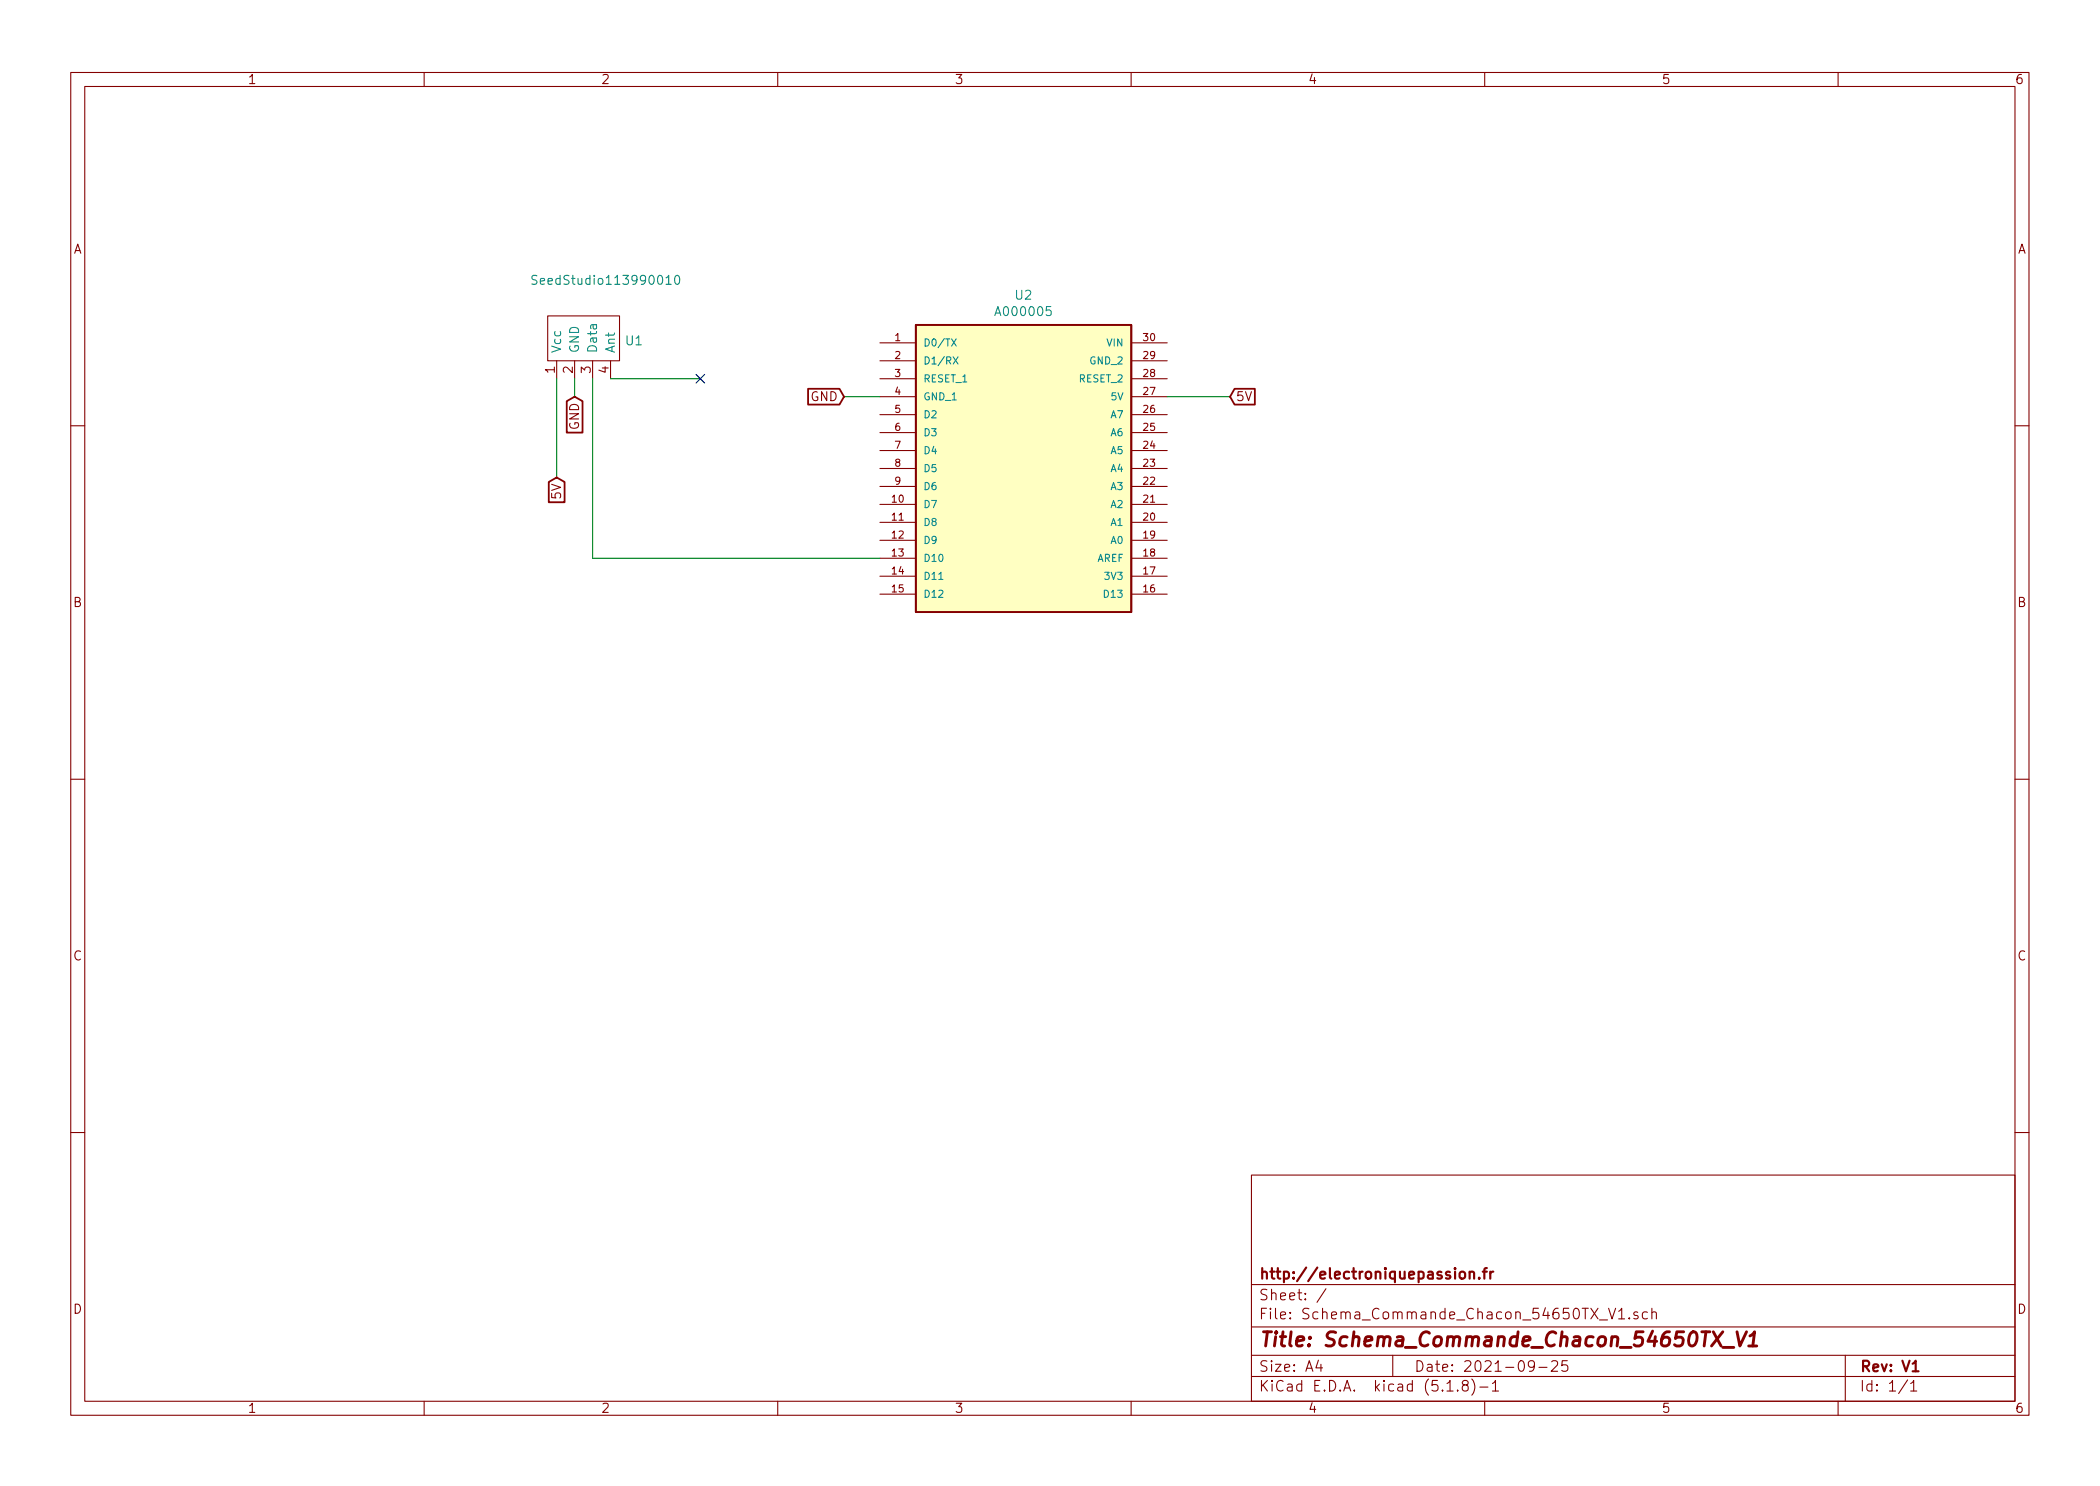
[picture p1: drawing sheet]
<svg xmlns="http://www.w3.org/2000/svg" width="297mm" height="210mm" viewBox="0 0 297 210" stroke-linecap="round" stroke-linejoin="round" font-family="sans-serif">
<g fill="none" stroke="#840000" stroke-width=".15">
<path d="M10 10.3h277v189.9h-277zM12 12.2h273v186.1h-273zM60 10.3v1.9M110 10.3v1.9M160 10.3v1.9M210 10.3v1.9M260 10.3v1.9M77.5 44.7h10.1v6.3h-10.1zM78.7 51v2.6M81.3 51v2.6M83.8 51v2.6M86.4 51v2.6"/>
<path d="M124.5 48.5h5M124.5 51h5M124.5 58.7h5M124.5 56.1h5M124.5 53.6h5M160 48.5h5.1M160 51h5.1M160 58.7h5.1M160 56.1h5.1M160 53.6h5.1M10 60.2h2M124.5 71.4h5"/>
<path d="M124.5 73.9h5M124.5 76.4h5M124.5 79h5M124.5 68.8h5M124.5 66.3h5M124.5 63.7h5M124.5 61.2h5M160 71.4h5.1M160 73.9h5.1M160 76.4h5.1M160 79h5.1M160 68.8h5.1"/>
<path d="M160 66.3h5.1M160 63.7h5.1M160 61.2h5.1M285 60.2h2M124.5 81.5h5M124.5 84.1h5M160 81.5h5.1M160 84.1h5.1M10 110.3h2M285 110.3h2M10 160.2h2M177 166.3h108v32h-108z"/>
<path d="M285 160.2h2M60 198.3v1.9M110 198.3v1.9M160 198.3v1.9M177 194.8h108M177 191.8h108M177 187.8h108M177 181.8h108M186.5 192.5l-.4 1h1M186.8 193v1M187.6 182.3l-1.3 2M197 191.8v3"/>
<path d="M204.7 196.8h.8M206.2 196.7v.1l-.1-.1h.1v.1M207.1 196l-.1-.1-.2-.2 .2-.3a.48 .48 0 0 1 .6 .1l.1 .2-.2 .2-.4 .1a.48 .48 0 0 0-.1 .7 .53 .53 0 0 0 .6 0 .51 .51 0 0 0-.2-.7M208.2 195.1a1.71 1.71 0 0 1 0 2.3M209.3 196.3h1.2M210 198.3v1.9M211.1 195.8l.3-.3 .1-.2v1.5M211.1 196.8h.9M217 193.2l-.1 .2a.48 .48 0 0 1-.6-.1l-.1-.5a.48 .48 0 0 1 .7-.2l.1 .1a1.19 1.19 0 0 1-.2 1.2l-.5 .1M217.7 193.5h1.1M219.5 192.7l.2-.2h.3a.41 .41 0 0 1 .3 .7l-.9 .8h.9M221.7 192.5h-.7l-.1 .7h.1a.62 .62 0 0 1 .7 0l.1 .2-.1 .5-.2 .1h-.4l-.2-.1"/>
<path d="M227.5 185.1l.5 1.5 .5-1.5M229 185.5l.4-.4v1.5M229 186.6h.8M230.5 186.5v.1l-.1-.1h.1v.1M231.6 185.7l-.3-.1-.2 .3a.48 .48 0 0 0 .5 .3l.1 .1-.1 .2-.1 .1-.4-.1M233 185.7a.48 .48 0 0 0-.6 0l-.1 .2 .1 .6a.48 .48 0 0 0 .6 0M233.7 185.7a.39 .39 0 0 1 .6 .1v.8M233.7 185.1v1.5M260 198.3v1.9M261 191.8v6.5M269.8 195.2l-1.2 2M270.3 195.8l.3-.3 .1-.2v1.5"/>
<path d="M270.3 196.8h.8"/>
</g>
<path d="M207.9 179.9v1M209.7 179.9h.6M210.3 179.4l-.3 .1v.1v1.3M210.8 179.9v1M211.2 179.9l-.3 .1-.1 .2M206.5 180.1a.41 .41 0 0 1 .7 .1v.4a.41 .41 0 0 1-.4 .3 .41 .41 0 0 1-.3-.3zM207.9 180.1a.38 .38 0 0 1 .6 0v.8M209.2 180.8h.1l-.1 .1v-.1v.1M270.5 194h.9" fill="none" stroke="#840000" stroke-width=".3"/>
<path d="M242.3 188.4l1.1 2M243.7 188.4l-1.6 2M243.7 190.6h1.5M245.7 188.4l.4 2 .9-2M247.3 190.4h1.2M247.5 189l.5-.3 .2-.3-.3 2" fill="none" stroke="#840000" stroke-width=".41"/>
<path d="M129.5 46h30.5v40.6h-30.5z" fill="#ffffc2" stroke="#ffffc2" stroke-width=".14"/>
<path d="M80.2 56.8l1.1-.7 1.1 .7v4.4h-2.2zM114.3 55h4.4l.7 1.1-.7 1.1h-4.4zM129.5 46h30.5v40.6h-30.5zM174.6 55h2.9v2.2h-2.9l-.6-1.1zM77.6 68.2l1.1-.6 1.2 .6v2.9h-2.3z" fill="none" stroke="#840000" stroke-width=".25"/>
<path d="M75.9 39h-.4l-.2 .1-.1 .2 .1 .2 .6 .2v.3l-.2 .2h-.5M95.6 39.1l.2-.1a.79 .79 0 0 1 0 1.2h-.2l-.1-.2-.1-.6zM134.6 47.9l.7 1.1M134.8 50.5l.7 1M135.3 47.9l-.7 1.1M135.5 50.5l-.7 1M132.8 82h.6" fill="none" stroke="#008484" stroke-width=".15"/>
<path d="M78.7 53.6v14M81.3 53.6v2.5M83.8 53.6v25.4h40.7M86.4 53.6h12.7M119.4 56.1h5.1M165.1 56.1h8.9" fill="none" stroke="#008400" stroke-width=".15"/>
<path d="M98.5 53l1.2 1.2M99.7 53l-1.2 1.2" fill="none" stroke="#000084" stroke-width=".15"/>
<text font-size="2.8" fill="#840000" x="178" y="190.5">Title: Schema_Commande_Chacon_54650TX_V1</text>
<g font-size="2.1" fill="#840000">
<text x="178" y="184">Sheet: /</text>
<text x="178" y="181">http://electroniquepassion.fr</text>
<text x="178" y="186.7">File: Schema_Commande_Chacon_54650TX_V1.sch</text>
<text x="178" y="196.9">KiCad E.D.A. kicad (5.1.8)-1</text>
<text x="178" y="194.1">Size: A4</text>
<text x="200" y="194.1">Date: 2021-09-25</text>
<text x="263" y="194.1">Rev: V1</text>
<text x="263" y="196.9">Id: 1/1</text>
</g>
<g font-size="1.8" fill="#840000">
<text x="35" y="11.9">1</text>
<text x="85" y="11.9">2</text>
<text x="135" y="11.9">3</text>
<text x="185" y="11.9">4</text>
<text x="235" y="11.9">5</text>
<text x="285" y="11.9">6</text>
<text x="10.4" y="35.9">A</text>
<text x="285.4" y="35.9">A</text>
<text x="78.5" y="52.8" transform="rotate(-90 78.5 52.8)">1</text>
<text x="81" y="52.8" transform="rotate(-90 81 52.8)">2</text>
<text x="83.6" y="52.8" transform="rotate(-90 83.6 52.8)">3</text>
<text x="86.1" y="52.8" transform="rotate(-90 86.1 52.8)">4</text>
<text x="114.7" y="56.8">GND</text>
<text x="174.8" y="56.8">5V</text>
<text x="81.9" y="60.9" transform="rotate(-90 81.9 60.9)">GND</text>
<text x="79.4" y="70.5" transform="rotate(-90 79.4 70.5)">5V</text>
<text x="10.4" y="85.9">B</text>
<text x="285.4" y="85.9">B</text>
<text x="10.4" y="135.9">C</text>
<text x="285.4" y="135.9">C</text>
<text x="10.4" y="185.9">D</text>
<text x="285.4" y="185.9">D</text>
<text x="35" y="199.9">1</text>
<text x="85" y="199.9">2</text>
<text x="135" y="199.9">3</text>
<text x="185" y="199.9">4</text>
<text x="235" y="199.9">5</text>
<text x="285" y="199.9">6</text>
</g>
<g font-size="1.8" fill="#008484">
<text x="76.4" y="40.3">SeedStudio113990010</text>
<text x="141.2" y="44.7">A000005</text>
<text x="143.7" y="42.4">U2</text>
<text x="79.4" y="50" transform="rotate(-90 79.4 50)">Vcc</text>
<text x="81.9" y="50" transform="rotate(-90 81.9 50)">GND</text>
<text x="84.5" y="50" transform="rotate(-90 84.5 50)">Data</text>
<text x="87" y="50" transform="rotate(-90 87 50)">Ant</text>
<text x="88.6" y="48.9">U1</text>
</g>
<g font-size="1.4" fill="#840000">
<text x="126.6" y="48.3">1</text>
<text x="126.6" y="50.8">2</text>
<text x="126.6" y="53.3">3</text>
<text x="161.8" y="53.3">28</text>
<text x="161.8" y="50.8">29</text>
<text x="161.8" y="48.3">30</text>
<text x="126.6" y="55.9">4</text>
<text x="126.6" y="58.4">5</text>
<text x="161.8" y="58.4">26</text>
<text x="161.8" y="55.9">27</text>
<text x="126.6" y="61">6</text>
<text x="126.6" y="63.5">7</text>
<text x="161.8" y="63.5">24</text>
<text x="161.8" y="61">25</text>
<text x="126.2" y="71.1">10</text>
<text x="126.6" y="66">8</text>
<text x="126.6" y="68.6">9</text>
<text x="161.8" y="71.1">21</text>
<text x="161.8" y="68.6">22</text>
<text x="161.8" y="66">23</text>
<text x="126.2" y="73.7">11</text>
<text x="126.2" y="76.2">12</text>
<text x="161.8" y="76.2">19</text>
<text x="161.8" y="73.7">20</text>
<text x="126.2" y="78.7">13</text>
<text x="126.2" y="81.3">14</text>
<text x="126.2" y="83.8">15</text>
<text x="161.8" y="83.8">16</text>
<text x="161.8" y="81.3">17</text>
<text x="161.8" y="78.7">18</text>
</g>
<g font-size="1.4" fill="#008484">
<text x="130.6" y="49">D0/TX</text>
<text x="130.6" y="51.6">D1/RX</text>
<text x="154.3" y="51.6">GND_2</text>
<text x="156.6" y="49">VIN</text>
<text x="130.6" y="54.1">RESET_1</text>
<text x="130.6" y="56.6">GND_1</text>
<text x="130.6" y="59.2">D2</text>
<text x="152.7" y="54.1">RESET_2</text>
<text x="157.2" y="59.2">A7</text>
<text x="157.3" y="56.6">5V</text>
<text x="130.6" y="61.7">D3</text>
<text x="130.6" y="64.3">D4</text>
<text x="157.2" y="64.3">A5</text>
<text x="157.2" y="61.7">A6</text>
<text x="130.6" y="71.9">D7</text>
<text x="130.6" y="66.8">D5</text>
<text x="130.6" y="69.3">D6</text>
<text x="157.2" y="71.9">A2</text>
<text x="157.2" y="69.3">A3</text>
<text x="157.2" y="66.8">A4</text>
<text x="130.6" y="74.4">D8</text>
<text x="130.6" y="77">D9</text>
<text x="157.2" y="77">A0</text>
<text x="157.2" y="74.4">A1</text>
<text x="130.6" y="79.5">D10</text>
<text x="130.6" y="82">D11</text>
<text x="155.1" y="79.5">AREF</text>
<text x="156.5" y="82">3V3</text>
<text x="130.6" y="84.6">D12</text>
<text x="156.4" y="84.6">D13</text>
</g>
</svg>
